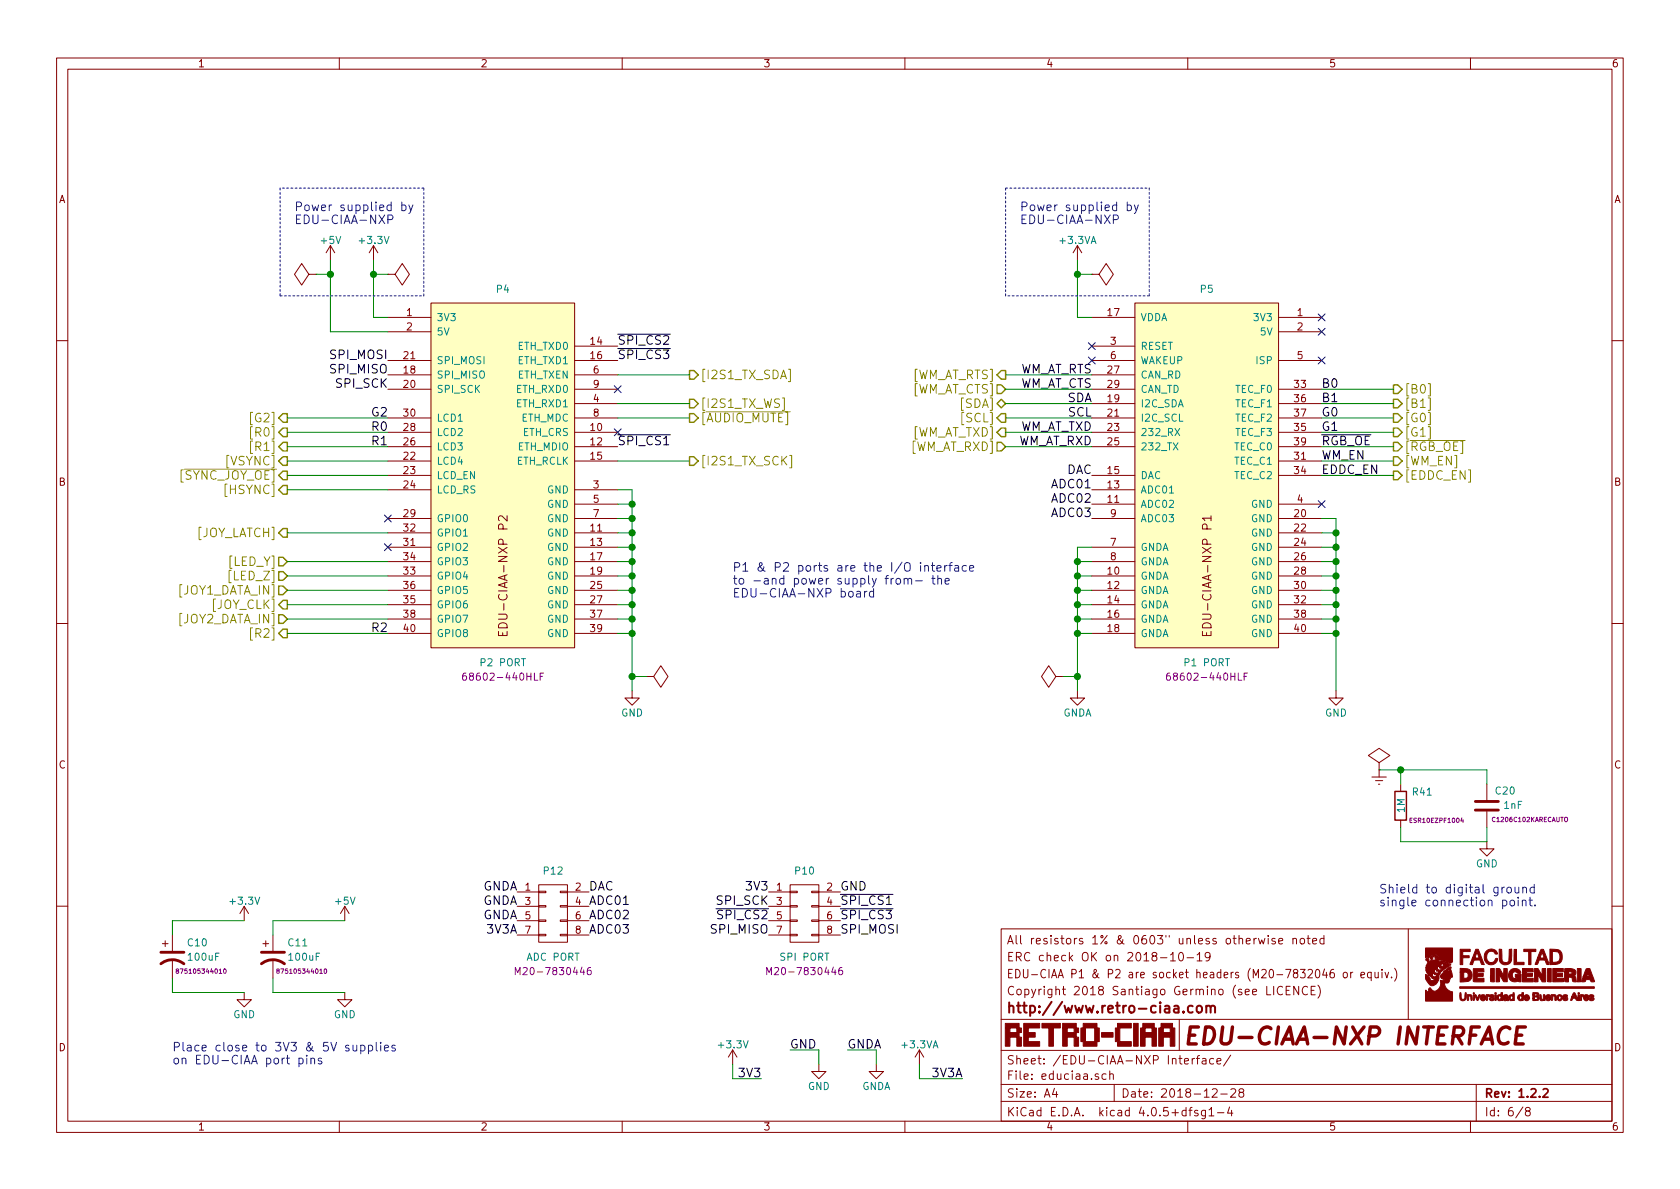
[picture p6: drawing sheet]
EESchema Schematic File Version 2
LIBS:power
LIBS:device
LIBS:transistors
LIBS:conn
LIBS:linear
LIBS:regul
LIBS:74xx
LIBS:cmos4000
LIBS:adc-dac
LIBS:memory
LIBS:xilinx
LIBS:microcontrollers
LIBS:dsp
LIBS:microchip
LIBS:analog_switches
LIBS:motorola
LIBS:texas
LIBS:intel
LIBS:audio
LIBS:interface
LIBS:digital-audio
LIBS:philips
LIBS:display
LIBS:cypress
LIBS:siliconi
LIBS:opto
LIBS:atmel
LIBS:contrib
LIBS:valves
LIBS:retro-ciaa
LIBS:retro-ciaa-cache
EELAYER 25 0
EELAYER END
$Descr A4 11693 8268
encoding utf-8
Sheet 6 8
Title "EDU-CIAA-NXP INTERFACE"
Date "2018-12-28"
Rev "1.2.2"
Comp "http://www.retro-ciaa.com"
Comment1 "All resistors 1% & 0603\" unless otherwise noted"
Comment2 "ERC check OK on 2018-10-19"
Comment3 "EDU-CIAA P1 & P2 are socket headers (M20-7832046 or equiv.)"
Comment4 "Copyright 2018 Santiago Germino (see LICENCE)"
$EndDescr
$Comp
L EDU-CIAA_P1_2 P5
U 1 1
P 8400 3500
F 0 "P5" H 8400 5000 50  0000 C CNN
F 1 "P1 PORT" H 8400 2400 50  0000 C CNN
F 2 "Salmon:Pin_Header_Back_2x20_Pitch2.54mm" H 8400 2200 50  0001 C CNN
F 3 "68602-440HLF" H 8400 2300 50  0000 C CNN
	1    8400 3500
	1    0    0    -1  
$EndComp
$Comp
L EDU-CIAA_P2_2 P4
U 1 1
P 3500 3500
F 0 "P4" H 3500 5000 50  0000 C CNN
F 1 "P2 PORT" H 3500 2400 50  0000 C CNN
F 2 "Salmon:Pin_Header_Back_2x20_Pitch2.54mm" H 3500 2200 50  0001 C CNN
F 3 "68602-440HLF" H 3500 2300 50  0000 C CNN
	1    3500 3500
	1    0    0    -1  
$EndComp
Text Label 2700 3100 2    60   ~ 0
R1
Text Label 2700 3000 2    60   ~ 0
R0
Text Label 2700 2900 2    60   ~ 0
G2
Text Label 9200 3000 0    60   ~ 0
G1
Text Label 9200 2900 0    60   ~ 0
G0
Text Label 9200 2800 0    60   ~ 0
B1
Text Label 9200 2700 0    60   ~ 0
B0
Text Label 7600 2800 2    60   ~ 0
SDA
Text Label 7600 2900 2    60   ~ 0
SCL
Text Label 9200 3300 0    60   ~ 0
EDDC_EN
Text Label 9200 3100 0    60   ~ 0
~RGB_OE
NoConn ~ 7600 2500
NoConn ~ 9200 2500
$Comp
L +3.3V #PWR051
U 1 1
P 2600 1800
F 0 "#PWR051" H 2600 1650 50  0001 C CNN
F 1 "+3.3V" H 2600 1940 50  0000 C CNN
F 2 "" H 2600 1800 50  0000 C CNN
F 3 "" H 2600 1800 50  0000 C CNN
	1    2600 1800
	1    0    0    -1  
$EndComp
$Comp
L +5V #PWR052
U 1 1
P 2300 1800
F 0 "#PWR052" H 2300 1650 50  0001 C CNN
F 1 "+5V" H 2300 1940 50  0000 C CNN
F 2 "" H 2300 1800 50  0000 C CNN
F 3 "" H 2300 1800 50  0000 C CNN
	1    2300 1800
	1    0    0    -1  
$EndComp
$Comp
L PWR_FLAG #FLG053
U 1 1
P 2700 1900
F 0 "#FLG053" H 2700 1995 50  0001 C CNN
F 1 "PWR_FLAG" H 2700 2080 50  0001 C CNN
F 2 "" H 2700 1900 50  0000 C CNN
F 3 "" H 2700 1900 50  0000 C CNN
	1    2700 1900
	0    1    1    0   
$EndComp
$Comp
L PWR_FLAG #FLG054
U 1 1
P 2200 1900
F 0 "#FLG054" H 2200 1995 50  0001 C CNN
F 1 "PWR_FLAG" H 2200 2080 50  0001 C CNN
F 2 "" H 2200 1900 50  0000 C CNN
F 3 "" H 2200 1900 50  0000 C CNN
	1    2200 1900
	0    -1   -1   0   
$EndComp
$Comp
L PWR_FLAG #FLG055
U 1 1
P 7400 4700
F 0 "#FLG055" H 7400 4795 50  0001 C CNN
F 1 "PWR_FLAG" H 7400 4880 50  0001 C CNN
F 2 "" H 7400 4700 50  0000 C CNN
F 3 "" H 7400 4700 50  0000 C CNN
	1    7400 4700
	0    -1   -1   0   
$EndComp
$Comp
L PWR_FLAG #FLG056
U 1 1
P 7600 1900
F 0 "#FLG056" H 7600 1995 50  0001 C CNN
F 1 "PWR_FLAG" H 7600 2080 50  0001 C CNN
F 2 "" H 7600 1900 50  0000 C CNN
F 3 "" H 7600 1900 50  0000 C CNN
	1    7600 1900
	0    1    1    0   
$EndComp
$Comp
L GND #PWR057
U 1 1
P 9300 4800
F 0 "#PWR057" H 9300 4550 50  0001 C CNN
F 1 "GND" H 9300 4650 50  0000 C CNN
F 2 "" H 9300 4800 50  0000 C CNN
F 3 "" H 9300 4800 50  0000 C CNN
	1    9300 4800
	1    0    0    -1  
$EndComp
$Comp
L PWR_FLAG #FLG058
U 1 1
P 4500 4700
F 0 "#FLG058" H 4500 4795 50  0001 C CNN
F 1 "PWR_FLAG" H 4500 4880 50  0001 C CNN
F 2 "" H 4500 4700 50  0000 C CNN
F 3 "" H 4500 4700 50  0000 C CNN
	1    4500 4700
	0    1    1    0   
$EndComp
Text Label 9200 3200 0    60   ~ 0
WM_EN
Text Label 7600 3000 2    60   ~ 0
WM_AT_TXD
Text Label 7600 3100 2    60   ~ 0
WM_AT_RXD
Text Label 7600 2600 2    60   ~ 0
WM_AT_RTS
Text Label 7600 2700 2    60   ~ 0
WM_AT_CTS
$Comp
L CP1 C10
U 1 1
P 1200 6650
F 0 "C10" H 1300 6750 50  0000 L CNN
F 1 "100uF" H 1300 6650 50  0000 L CNN
F 2 "Capacitors_SMD:CP_Elec_6.3x5.8" H 1200 6650 50  0001 C CNN
F 3 "875105344010" H 1400 6550 31  0000 C CNN
	1    1200 6650
	1    0    0    -1  
$EndComp
$Comp
L GND #PWR059
U 1 1
P 1700 6900
F 0 "#PWR059" H 1700 6650 50  0001 C CNN
F 1 "GND" H 1700 6750 50  0000 C CNN
F 2 "" H 1700 6900 50  0000 C CNN
F 3 "" H 1700 6900 50  0000 C CNN
	1    1700 6900
	1    0    0    -1  
$EndComp
$Comp
L +3.3V #PWR060
U 1 1
P 1700 6400
F 0 "#PWR060" H 1700 6250 50  0001 C CNN
F 1 "+3.3V" H 1700 6540 50  0000 C CNN
F 2 "" H 1700 6400 50  0000 C CNN
F 3 "" H 1700 6400 50  0000 C CNN
	1    1700 6400
	1    0    0    -1  
$EndComp
$Comp
L CP1 C11
U 1 1
P 1900 6650
F 0 "C11" H 2000 6750 50  0000 L CNN
F 1 "100uF" H 2000 6650 50  0000 L CNN
F 2 "Capacitors_SMD:CP_Elec_6.3x5.8" H 1900 6650 50  0001 C CNN
F 3 "875105344010" H 2100 6550 31  0000 C CNN
	1    1900 6650
	1    0    0    -1  
$EndComp
$Comp
L GND #PWR061
U 1 1
P 2400 6900
F 0 "#PWR061" H 2400 6650 50  0001 C CNN
F 1 "GND" H 2400 6750 50  0000 C CNN
F 2 "" H 2400 6900 50  0000 C CNN
F 3 "" H 2400 6900 50  0000 C CNN
	1    2400 6900
	1    0    0    -1  
$EndComp
$Comp
L +5V #PWR062
U 1 1
P 2400 6400
F 0 "#PWR062" H 2400 6250 50  0001 C CNN
F 1 "+5V" H 2400 6540 50  0000 C CNN
F 2 "" H 2400 6400 50  0000 C CNN
F 3 "" H 2400 6400 50  0000 C CNN
	1    2400 6400
	1    0    0    -1  
$EndComp
Text Notes 1200 7400 0    60   ~ 0
Place close to 3V3 & 5V supplies\non EDU-CIAA port pins
NoConn ~ 2700 3800
NoConn ~ 2700 3600
NoConn ~ 4300 3000
NoConn ~ 7600 2400
NoConn ~ 9200 3500
NoConn ~ 9200 2300
Text Label 5350 6200 2    60   ~ 0
3V3
Text Label 5850 6200 0    60   ~ 0
GND
Text Label 2700 2600 2    60   ~ 0
SPI_MISO
Text Label 5350 6500 2    60   ~ 0
SPI_MISO
Text Label 2700 2700 2    60   ~ 0
SPI_SCK
Text Label 5350 6300 2    60   ~ 0
SPI_SCK
Text Label 2700 2500 2    60   ~ 0
SPI_MOSI
Text Label 5850 6500 0    60   ~ 0
SPI_MOSI
Text Label 4300 2500 0    60   ~ 0
~SPI_CS3
Text Label 5850 6300 0    60   ~ 0
~SPI_CS1
$Comp
L CONN_02X04 P10
U 1 1
P 5600 6350
F 0 "P10" H 5600 6650 50  0000 C CNN
F 1 "SPI PORT" H 5600 6050 50  0000 C CNN
F 2 "Pin_Headers:Pin_Header_Straight_2x04_Pitch2.54mm" H 5600 5150 50  0001 C CNN
F 3 "M20-7830446" H 5600 5950 50  0000 C CNN
	1    5600 6350
	1    0    0    -1  
$EndComp
Text Label 4300 2400 0    60   ~ 0
~SPI_CS2
Text Label 4300 3100 0    60   ~ 0
~SPI_CS1
Text Label 5350 6400 2    60   ~ 0
~SPI_CS2
Text Label 5850 6400 0    60   ~ 0
~SPI_CS3
NoConn ~ 4300 2700
$Comp
L CONN_02X04 P12
U 1 1
P 3850 6350
F 0 "P12" H 3850 6650 50  0000 C CNN
F 1 "ADC PORT" H 3850 6050 50  0000 C CNN
F 2 "Pin_Headers:Pin_Header_Straight_2x04_Pitch2.54mm" H 3850 5150 50  0001 C CNN
F 3 "M20-7830446" H 3850 5950 50  0000 C CNN
	1    3850 6350
	1    0    0    -1  
$EndComp
Text Label 7600 3500 2    60   ~ 0
ADC02
Text Label 7600 3400 2    60   ~ 0
ADC01
Text Label 7600 3600 2    60   ~ 0
ADC03
Text Label 7600 3300 2    60   ~ 0
DAC
Text Label 4100 6400 0    60   ~ 0
ADC02
Text Label 4100 6300 0    60   ~ 0
ADC01
Text Label 4100 6500 0    60   ~ 0
ADC03
Text Label 4100 6200 0    60   ~ 0
DAC
Text Label 3600 6400 2    60   ~ 0
GNDA
Text Label 3600 6300 2    60   ~ 0
GNDA
Text Label 3600 6500 2    60   ~ 0
3V3A
Text Label 3600 6200 2    60   ~ 0
GNDA
NoConn ~ 9200 2200
Text Notes 5100 4150 0    60   ~ 0
P1 & P2 ports are the I/O interface\nto -and power supply from- the \nEDU-CIAA-NXP board
$Comp
L +3.3VA #PWR063
U 1 1
P 7500 1800
F 0 "#PWR063" H 7500 1650 50  0001 C CNN
F 1 "+3.3VA" H 7500 1940 50  0000 C CNN
F 2 "" H 7500 1800 50  0000 C CNN
F 3 "" H 7500 1800 50  0000 C CNN
	1    7500 1800
	1    0    0    -1  
$EndComp
$Comp
L GNDA #PWR064
U 1 1
P 7500 4800
F 0 "#PWR064" H 7500 4550 50  0001 C CNN
F 1 "GNDA" H 7500 4650 50  0000 C CNN
F 2 "" H 7500 4800 50  0000 C CNN
F 3 "" H 7500 4800 50  0000 C CNN
	1    7500 4800
	1    0    0    -1  
$EndComp
$Comp
L GND #PWR065
U 1 1
P 4400 4800
F 0 "#PWR065" H 4400 4550 50  0001 C CNN
F 1 "GND" H 4400 4650 50  0000 C CNN
F 2 "" H 4400 4800 50  0000 C CNN
F 3 "" H 4400 4800 50  0000 C CNN
	1    4400 4800
	1    0    0    -1  
$EndComp
Text HLabel 2000 3200 0    60   Output ~ 0
[VSYNC]
Text HLabel 2000 3300 0    60   Output ~ 0
[~SYNC_JOY_OE]
Text HLabel 2000 3400 0    60   Output ~ 0
[HSYNC]
Text HLabel 2000 3700 0    60   Output ~ 0
[JOY_LATCH]
Text HLabel 2000 3900 0    60   Input ~ 0
[LED_Y]
Text HLabel 2000 4000 0    60   Input ~ 0
[LED_Z]
Text HLabel 2000 4100 0    60   Input ~ 0
[JOY1_DATA_IN]
Text HLabel 2000 4200 0    60   Output ~ 0
[JOY_CLK]
Text HLabel 2000 4300 0    60   Input ~ 0
[JOY2_DATA_IN]
Text HLabel 2000 4400 0    60   Output ~ 0
[R2]
Text HLabel 4800 2600 2    60   Output ~ 0
[I2S1_TX_SDA]
Text HLabel 4800 2800 2    60   Output ~ 0
[I2S1_TX_WS]
Text HLabel 4800 3200 2    60   Output ~ 0
[I2S1_TX_SCK]
Text HLabel 4800 2900 2    60   Output ~ 0
[~AUDIO_MUTE]
Text HLabel 2000 2900 0    60   Output ~ 0
[G2]
Text HLabel 2000 3000 0    60   Output ~ 0
[R0]
Text HLabel 2000 3100 0    60   Output ~ 0
[R1]
Text HLabel 7000 2600 0    60   Output ~ 0
[WM_AT_RTS]
Text HLabel 7000 2700 0    60   Input ~ 0
[WM_AT_CTS]
Text HLabel 7000 2800 0    60   BiDi ~ 0
[SDA]
Text HLabel 7000 2900 0    60   Output ~ 0
[SCL]
Text HLabel 7000 3000 0    60   Output ~ 0
[WM_AT_TXD]
Text HLabel 7000 3100 0    60   Input ~ 0
[WM_AT_RXD]
Text HLabel 9700 2700 2    60   Output ~ 0
[B0]
Text HLabel 9700 2800 2    60   Output ~ 0
[B1]
Text HLabel 9700 2900 2    60   Output ~ 0
[G0]
Text HLabel 9700 3000 2    60   Output ~ 0
[G1]
Text HLabel 9700 3100 2    60   Output ~ 0
[~RGB_OE]
Text HLabel 9700 3200 2    60   Output ~ 0
[WM_EN]
Text HLabel 9700 3300 2    60   Output ~ 0
[EDDC_EN]
Wire Wire Line
	1200 6500 1200 6400
Wire Wire Line
	1200 6400 1700 6400
Wire Wire Line
	1200 6800 1200 6900
Wire Wire Line
	1200 6900 1700 6900
Wire Wire Line
	1900 6500 1900 6400
Wire Wire Line
	1900 6400 2400 6400
Wire Wire Line
	1900 6800 1900 6900
Wire Wire Line
	1900 6900 2400 6900
Wire Wire Line
	4300 3400 4400 3400
Wire Wire Line
	4400 3400 4400 4800
Wire Wire Line
	4400 4700 4500 4700
Connection ~ 4400 4700
Wire Wire Line
	4300 3500 4400 3500
Connection ~ 4400 3500
Wire Wire Line
	4300 3600 4400 3600
Connection ~ 4400 3600
Wire Wire Line
	4300 3700 4400 3700
Connection ~ 4400 3700
Wire Wire Line
	4300 3800 4400 3800
Connection ~ 4400 3800
Wire Wire Line
	4300 3900 4400 3900
Connection ~ 4400 3900
Wire Wire Line
	4300 4000 4400 4000
Connection ~ 4400 4000
Wire Wire Line
	4300 4100 4400 4100
Connection ~ 4400 4100
Wire Wire Line
	4300 4200 4400 4200
Connection ~ 4400 4200
Wire Wire Line
	4300 4300 4400 4300
Connection ~ 4400 4300
Wire Wire Line
	4300 4400 4400 4400
Connection ~ 4400 4400
Wire Wire Line
	2600 2200 2700 2200
Wire Wire Line
	2600 1800 2600 2200
Wire Wire Line
	2700 1900 2600 1900
Connection ~ 2600 1900
Wire Wire Line
	2300 2300 2700 2300
Wire Wire Line
	2300 1800 2300 2300
Wire Wire Line
	2200 1900 2300 1900
Connection ~ 2300 1900
Wire Wire Line
	7500 1800 7500 2200
Wire Wire Line
	7500 2200 7600 2200
Wire Wire Line
	7600 1900 7500 1900
Connection ~ 7500 1900
Wire Wire Line
	7600 3800 7500 3800
Wire Wire Line
	7500 3800 7500 4800
Wire Wire Line
	7400 4700 7500 4700
Connection ~ 7500 4700
Wire Wire Line
	7600 4400 7500 4400
Connection ~ 7500 4400
Wire Wire Line
	7600 4300 7500 4300
Connection ~ 7500 4300
Wire Wire Line
	7600 4200 7500 4200
Connection ~ 7500 4200
Wire Wire Line
	7600 4100 7500 4100
Connection ~ 7500 4100
Wire Wire Line
	7600 4000 7500 4000
Connection ~ 7500 4000
Wire Wire Line
	7600 3900 7500 3900
Connection ~ 7500 3900
Wire Wire Line
	9300 3600 9300 4800
Wire Wire Line
	9300 3600 9200 3600
Wire Wire Line
	9200 3700 9300 3700
Connection ~ 9300 3700
Wire Wire Line
	9200 3800 9300 3800
Connection ~ 9300 3800
Wire Wire Line
	9200 3900 9300 3900
Connection ~ 9300 3900
Wire Wire Line
	9200 4000 9300 4000
Connection ~ 9300 4000
Wire Wire Line
	9200 4100 9300 4100
Connection ~ 9300 4100
Wire Wire Line
	9200 4200 9300 4200
Connection ~ 9300 4200
Wire Wire Line
	9200 4300 9300 4300
Connection ~ 9300 4300
Wire Wire Line
	9200 4400 9300 4400
Connection ~ 9300 4400
Wire Wire Line
	2000 3200 2700 3200
Wire Wire Line
	2000 3300 2700 3300
Wire Wire Line
	2000 3400 2700 3400
Wire Wire Line
	2000 3900 2700 3900
Wire Wire Line
	2000 4000 2700 4000
Wire Wire Line
	2000 4100 2700 4100
Wire Wire Line
	2000 4200 2700 4200
Wire Wire Line
	2000 4300 2700 4300
Wire Wire Line
	2000 4400 2700 4400
Wire Wire Line
	2000 3700 2700 3700
Wire Wire Line
	4300 2600 4800 2600
Wire Wire Line
	4800 2800 4300 2800
Wire Wire Line
	4300 2900 4800 2900
Wire Wire Line
	4300 3200 4800 3200
Wire Wire Line
	2000 2900 2700 2900
Wire Wire Line
	2700 3000 2000 3000
Wire Wire Line
	2000 3100 2700 3100
Wire Wire Line
	9200 2700 9700 2700
Wire Wire Line
	9700 2800 9200 2800
Wire Wire Line
	9200 2900 9700 2900
Wire Wire Line
	9700 3000 9200 3000
Wire Wire Line
	9200 3100 9700 3100
Wire Wire Line
	9700 3200 9200 3200
Wire Wire Line
	9200 3300 9700 3300
Wire Wire Line
	7000 2600 7600 2600
Wire Wire Line
	7600 2700 7000 2700
Wire Wire Line
	7000 2800 7600 2800
Wire Wire Line
	7600 2900 7000 2900
Wire Wire Line
	7000 3000 7600 3000
Wire Wire Line
	7600 3100 7000 3100
Text Label 2700 4400 2    60   ~ 0
R2
$Comp
L +3.3VA #PWR066
U 1 1
P 6400 7400
F 0 "#PWR066" H 6400 7250 50  0001 C CNN
F 1 "+3.3VA" H 6400 7540 50  0000 C CNN
F 2 "" H 6400 7400 50  0000 C CNN
F 3 "" H 6400 7400 50  0000 C CNN
	1    6400 7400
	1    0    0    -1  
$EndComp
$Comp
L GNDA #PWR067
U 1 1
P 6100 7400
F 0 "#PWR067" H 6100 7150 50  0001 C CNN
F 1 "GNDA" H 6100 7250 50  0000 C CNN
F 2 "" H 6100 7400 50  0000 C CNN
F 3 "" H 6100 7400 50  0000 C CNN
	1    6100 7400
	1    0    0    -1  
$EndComp
Text Label 5900 7300 0    60   ~ 0
GNDA
Text Label 5300 7500 2    60   ~ 0
3V3
Text Label 6700 7500 2    60   ~ 0
3V3A
$Comp
L +3.3V #PWR068
U 1 1
P 5100 7400
F 0 "#PWR068" H 5100 7250 50  0001 C CNN
F 1 "+3.3V" H 5100 7540 50  0000 C CNN
F 2 "" H 5100 7400 50  0000 C CNN
F 3 "" H 5100 7400 50  0000 C CNN
	1    5100 7400
	1    0    0    -1  
$EndComp
$Comp
L GND #PWR069
U 1 1
P 5700 7400
F 0 "#PWR069" H 5700 7150 50  0001 C CNN
F 1 "GND" H 5700 7250 50  0000 C CNN
F 2 "" H 5700 7400 50  0000 C CNN
F 3 "" H 5700 7400 50  0000 C CNN
	1    5700 7400
	1    0    0    -1  
$EndComp
Text Label 5500 7300 0    60   ~ 0
GND
Wire Wire Line
	5100 7400 5100 7500
Wire Wire Line
	5100 7500 5300 7500
Wire Wire Line
	5500 7300 5700 7300
Wire Wire Line
	5700 7300 5700 7400
Wire Wire Line
	5900 7300 6100 7300
Wire Wire Line
	6100 7300 6100 7400
Wire Wire Line
	6400 7400 6400 7500
Wire Wire Line
	6400 7500 6700 7500
Wire Notes Line
	1950 1300 1950 2050
Wire Notes Line
	1950 2050 2950 2050
Wire Notes Line
	2950 2050 2950 1300
Wire Notes Line
	2950 1300 1950 1300
Text Notes 2050 1550 0    60   ~ 0
Power supplied by\nEDU-CIAA-NXP
Text Notes 7100 1550 0    60   ~ 0
Power supplied by\nEDU-CIAA-NXP
Wire Notes Line
	7000 1300 8000 1300
Wire Notes Line
	8000 1300 8000 2050
Wire Notes Line
	8000 2050 7000 2050
Wire Notes Line
	7000 2050 7000 1300
$Comp
L C C20
U 1 1
P 10350 5600
F 0 "C20" H 10150 5500 50  0000 L CNN
F 1 "1nF" H 10100 5600 50  0000 L CNN
F 2 "Capacitors_SMD:C_1206" H 10350 5600 31  0001 C CNN
F 3 "C1206C102KARECAUTO" H 10050 5700 31  0000 C CNN
	1    10350 5600
	-1   0    0    1   
$EndComp
$Comp
L R R41
U 1 1
P 9750 5600
F 0 "R41" H 9900 5700 50  0000 C CNN
F 1 "1M" V 9750 5600 50  0000 C CNN
F 2 "Resistors_SMD:R_0805" V 9680 5600 31  0001 C CNN
F 3 "ESR10EZPF1004" H 10000 5500 31  0000 C CNN
	1    9750 5600
	1    0    0    -1  
$EndComp
$Comp
L GND #PWR070
U 1 1
P 10350 5850
F 0 "#PWR070" H 10350 5600 50  0001 C CNN
F 1 "GND" H 10350 5700 50  0000 C CNN
F 2 "" H 10350 5850 50  0000 C CNN
F 3 "" H 10350 5850 50  0000 C CNN
	1    10350 5850
	1    0    0    -1  
$EndComp
$Comp
L Earth #PWR071
U 1 1
P 9600 5350
F 0 "#PWR071" H 9600 5100 50  0001 C CNN
F 1 "Earth" H 9600 5200 50  0001 C CNN
F 2 "" H 9600 5350 50  0000 C CNN
F 3 "" H 9600 5350 50  0000 C CNN
	1    9600 5350
	1    0    0    -1  
$EndComp
$Comp
L PWR_FLAG #FLG072
U 1 1
P 9600 5350
F 0 "#FLG072" H 9600 5445 50  0001 C CNN
F 1 "PWR_FLAG" H 9600 5530 50  0001 C CNN
F 2 "" H 9600 5350 50  0000 C CNN
F 3 "" H 9600 5350 50  0000 C CNN
	1    9600 5350
	1    0    0    -1  
$EndComp
Wire Wire Line
	9750 5350 9750 5450
Wire Wire Line
	9750 5750 9750 5850
Wire Wire Line
	9750 5850 10350 5850
Wire Wire Line
	10350 5850 10350 5750
Wire Wire Line
	9600 5350 10350 5350
Connection ~ 9750 5350
Wire Wire Line
	10350 5350 10350 5450
Text Notes 9600 6300 0    60   ~ 0
Shield to digital ground \nsingle connection point.
$EndSCHEMATC
